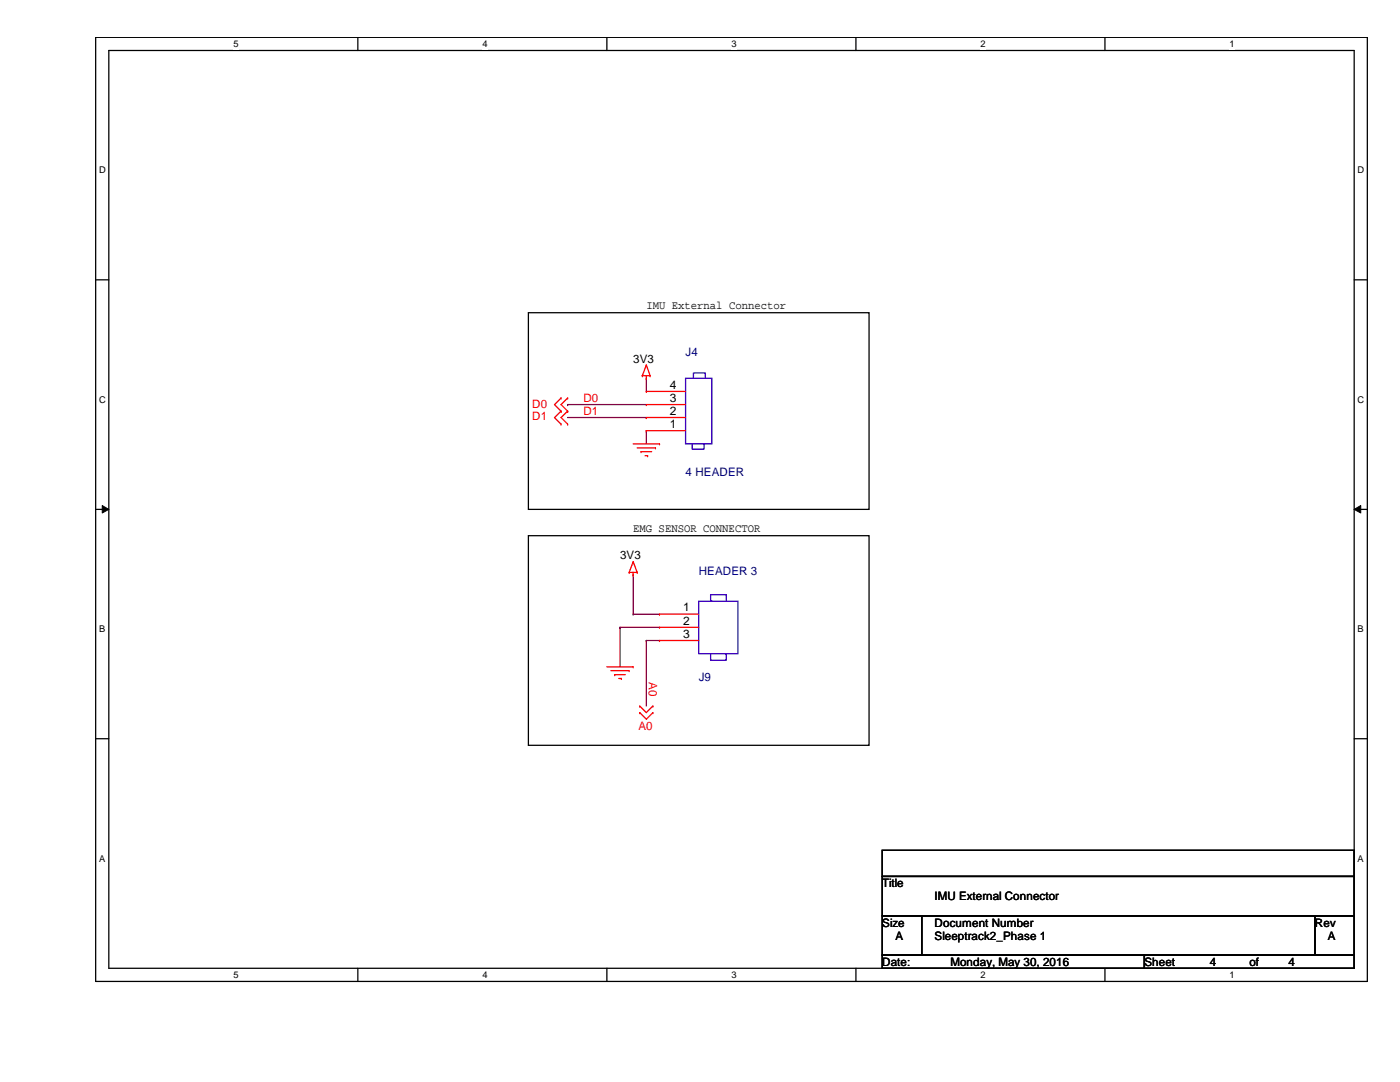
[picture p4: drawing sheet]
<svg xmlns="http://www.w3.org/2000/svg" width="279mm" height="216mm" viewBox="0 0 279 216" stroke-linecap="round" stroke-linejoin="round" font-family="sans-serif">
<path d="M19.1 7.5h253.8v188.3h-253.8zM21.7 10.1h248.6v183.1h-248.6z" fill="none" stroke="#000" stroke-width=".25"/>
<g fill="#fff">
<path d="M46.6 7.7h1v2.1h-1z"/>
<path d="M46.6 193.5h1v2.1h-1z"/>
</g>
<path d="M71.4 7.5v2.6M71.4 193.2v2.6" fill="none" stroke="#000" stroke-width=".25"/>
<g fill="#fff">
<path d="M96.3 7.7h1v2.1h-1z"/>
<path d="M96.3 193.5h1v2.1h-1z"/>
</g>
<path d="M121.1 7.5v2.6M121.1 193.2v2.6" fill="none" stroke="#000" stroke-width=".25"/>
<g fill="#fff">
<path d="M146 7.7h1v2.1h-1z"/>
<path d="M146 193.5h1v2.1h-1z"/>
</g>
<path d="M170.8 7.5v2.6M170.8 193.2v2.6" fill="none" stroke="#000" stroke-width=".25"/>
<g fill="#fff">
<path d="M195.7 7.7h1v2.1h-1z"/>
<path d="M195.7 193.5h1v2.1h-1z"/>
</g>
<path d="M220.5 7.5v2.6M220.5 193.2v2.6" fill="none" stroke="#000" stroke-width=".25"/>
<g fill="#fff">
<path d="M245.4 7.7h1v2.1h-1z"/>
<path d="M245.4 193.5h1v2.1h-1z"/>
<path d="M19.8 32.9h1.3v2.1h-1.3z"/>
<path d="M270.9 32.9h1.3v2.1h-1.3z"/>
<path d="M19.8 78.7h1.3v2.1h-1.3z"/>
<path d="M270.9 78.7h1.3v2.1h-1.3z"/>
</g>
<path d="M19.1 55.8h2.6M270.3 55.8h2.6" fill="none" stroke="#000" stroke-width=".25"/>
<g fill="#fff">
<path d="M19.8 124.5h1.2v2.1h-1.2z"/>
<path d="M270.9 124.5h1.3v2.1h-1.3z"/>
</g>
<path d="M19.1 101.6h2.6M270.3 101.6h2.6" fill="none" stroke="#000" stroke-width=".25"/>
<path d="M20.4 100.9l1.3 .7-1.3 .8zM270.3 101.6l1.3-.7v1.5z" fill="#000"/>
<path d="M20.4 100.9l1.3 .7-1.3 .8zM270.3 101.6l1.3-.7v1.5z" fill="none" stroke="#000" stroke-width=".2"/>
<g fill="#fff">
<path d="M19.8 170.3h1.2v2h-1.2z"/>
<path d="M270.9 170.3h1.3v2h-1.3z"/>
</g>
<path d="M105.5 62.4h67.9v39.2h-67.9zM105.5 106.9h67.9v41.8h-67.9zM19.1 147.4h2.6M270.3 147.4h2.6M176.1 169.7h94.2v5.2h-94.2zM176.1 174.9h94.2v7.9h-94.2zM176.1 182.8h7.8v7.8h-7.8zM176.1 190.6h52.3v2.6h-52.3zM183.9 182.8h78.5v7.8h-78.5zM228.4 190.6h41.9v2.6h-41.9zM262.4 182.8h7.9v7.8h-7.9z" fill="none" stroke="#000" stroke-width=".25"/>
<g fill="none" stroke="#800040" stroke-width=".25">
<path d="M129 75.5h.1M129 75.5v2.6M113.3 80.7h.1M113.3 80.7h15.7M113.3 83.3h15.7M129 83.3h.1M129 85.9h.1M129 85.9v2.7M126.4 114.7h.1M126.4 114.7v7.9M123.7 125.2h.1M123.7 125.2v7.9"/>
<path d="M123.7 125.2h7.9M126.4 122.6h.1M126.4 122.6h5.2M129 127.8h.1M129 127.8v13.1M129 127.8h2.6"/>
</g>
<g fill="none" stroke="#f00" stroke-width=".25">
<path d="M112 79.4h.1M112 79.4l-1.3 1.3 1.3 1.3M113.3 79.4h.1M113.3 79.4l-1.3 1.3 1.3 1.3M128.2 75h.1M128.2 75h1.6M129 75.5h.1M129 72.9h.1M129 78.1h.1M129 75v.5M129 72.9l-.8 2.1M129 72.9l.8 2.1"/>
<path d="M129 78.1h7.8M129.8 75h.1M112 82h.1M112 84.6h.1M112 82l-1.3 1.3 1.3 1.3M113.3 82h.1M113.3 84.6h.1M113.3 82l-1.3 1.3 1.3 1.3M126.4 88.6h5.2M127.2 89.4h3.6M127.9 90.1h.1M127.9 90.1h2.1"/>
<path d="M128.7 90.9h.5M129 85.9h.1M129 83.3h.1M129 80.7h.1M129 85.9h7.8M129 83.3h7.8M129 80.7h7.8M129.2 90.9h.1M130.8 89.4h.1M131.6 88.6h.1M125.6 114.2h.1M125.6 114.2h1.6"/>
<path d="M126.4 114.7h.1M126.4 112.1h.1M126.4 114.2v.5M126.4 112.1l-.8 2.1M126.4 112.1l.8 2.1M127.2 114.2h.1M121.1 133.1h5.3M121.9 133.8h3.7M122.7 134.6h.1M122.7 134.6h2.1M123.5 135.4h.5M124 135.4h.1"/>
<path d="M125.6 133.8h.1M126.4 133.1h.1M131.6 122.6h.1M131.6 125.2h.1M131.6 127.8h.1M131.6 122.6h7.8M131.6 125.2h7.8M131.6 127.8h7.8M127.7 142.2h.1M127.7 140.9h.1M127.7 142.2l1.3 1.3 1.3-1.3M127.7 140.9l1.3 1.3 1.3-1.3"/>
<path d="M130.3 142.2h.1M130.3 140.9h.1"/>
</g>
<path d="M136.8 75.5h5.3v13.1h-5.3zM138.4 75.5v-1.1h2.4v1.1M138.1 88.6v1h2.4v-1M139.4 120h7.9v10.4h-7.9zM142.1 120h-.3v-1.3h3.1v1.3M141.8 130.4v1.3h3.1v-1.3h-.2" fill="none" stroke="#00f" stroke-width=".25"/>
<g font-size="2.4">
<text x="133.7" y="77.6">4</text>
<text x="133.7" y="82.8">2</text>
<text x="133.7" y="80.2">3</text>
<text x="133.7" y="85.4">1</text>
<text x="136.3" y="122">1</text>
<text x="136.3" y="124.6">2</text>
<text x="136.3" y="127.3">3</text>
</g>
<g font-size="2.3">
<text x="129" y="61.7">IMU External Connector</text>
<text x="126.4" y="72.4">3V3</text>
<text x="126.4" y="106.2">EMG SENSOR CONNECTOR</text>
<text x="123.7" y="111.6">3V3</text>
<text x="176.1" y="177">Title</text>
<text x="186.5" y="179.7">IMU External Connector</text>
<text x="176.1" y="184.9">Size</text>
<text x="186.5" y="184.9">Document Number</text>
<text x="262.4" y="184.9">Rev</text>
<text x="178.7" y="187.5">A</text>
<text x="186.5" y="187.5">Sleeptrack2_Phase 1</text>
<text x="265" y="187.5">A</text>
<text x="176.1" y="192.7">Date:</text>
<text x="189.7" y="192.7">Monday, May 30, 2016</text>
<text x="228.4" y="192.7">Sheet</text>
<text x="241.5" y="192.7">4</text>
<text x="249.3" y="192.7">of</text>
<text x="257.2" y="192.7">4</text>
</g>
<g font-size="2.3" fill="#000080">
<text x="136.8" y="71.1">J4</text>
<text x="136.8" y="94.9">4 HEADER</text>
<text x="139.4" y="114.8">HEADER 3</text>
<text x="139.4" y="136">J9</text>
</g>
<g font-size="2.3" fill="#f00">
<text x="106.2" y="81.3">D0</text>
<text x="106.2" y="83.9">D1</text>
<text x="116.4" y="80.2">D0</text>
<text x="116.4" y="82.8">D1</text>
<text x="129.5" y="136.1" transform="rotate(90 129.5 136.1)">A0</text>
<text x="127.4" y="145.7">A0</text>
</g>
<g font-size="1.9">
<text x="46.6" y="9.4">5</text>
<text x="96.3" y="9.4">4</text>
<text x="146" y="9.4">3</text>
<text x="195.7" y="9.4">2</text>
<text x="245.4" y="9.4">1</text>
<text x="19.8" y="34.6">D</text>
<text x="270.9" y="34.6">D</text>
<text x="19.8" y="80.3">C</text>
<text x="270.9" y="80.3">C</text>
<text x="19.8" y="126.2">B</text>
<text x="270.9" y="126.2">B</text>
<text x="19.8" y="171.9">A</text>
<text x="270.9" y="171.9">A</text>
<text x="46.6" y="195.2">5</text>
<text x="96.3" y="195.2">4</text>
<text x="146" y="195.2">3</text>
<text x="195.7" y="195.2">2</text>
<text x="245.4" y="195.2">1</text>
</g>
</svg>
